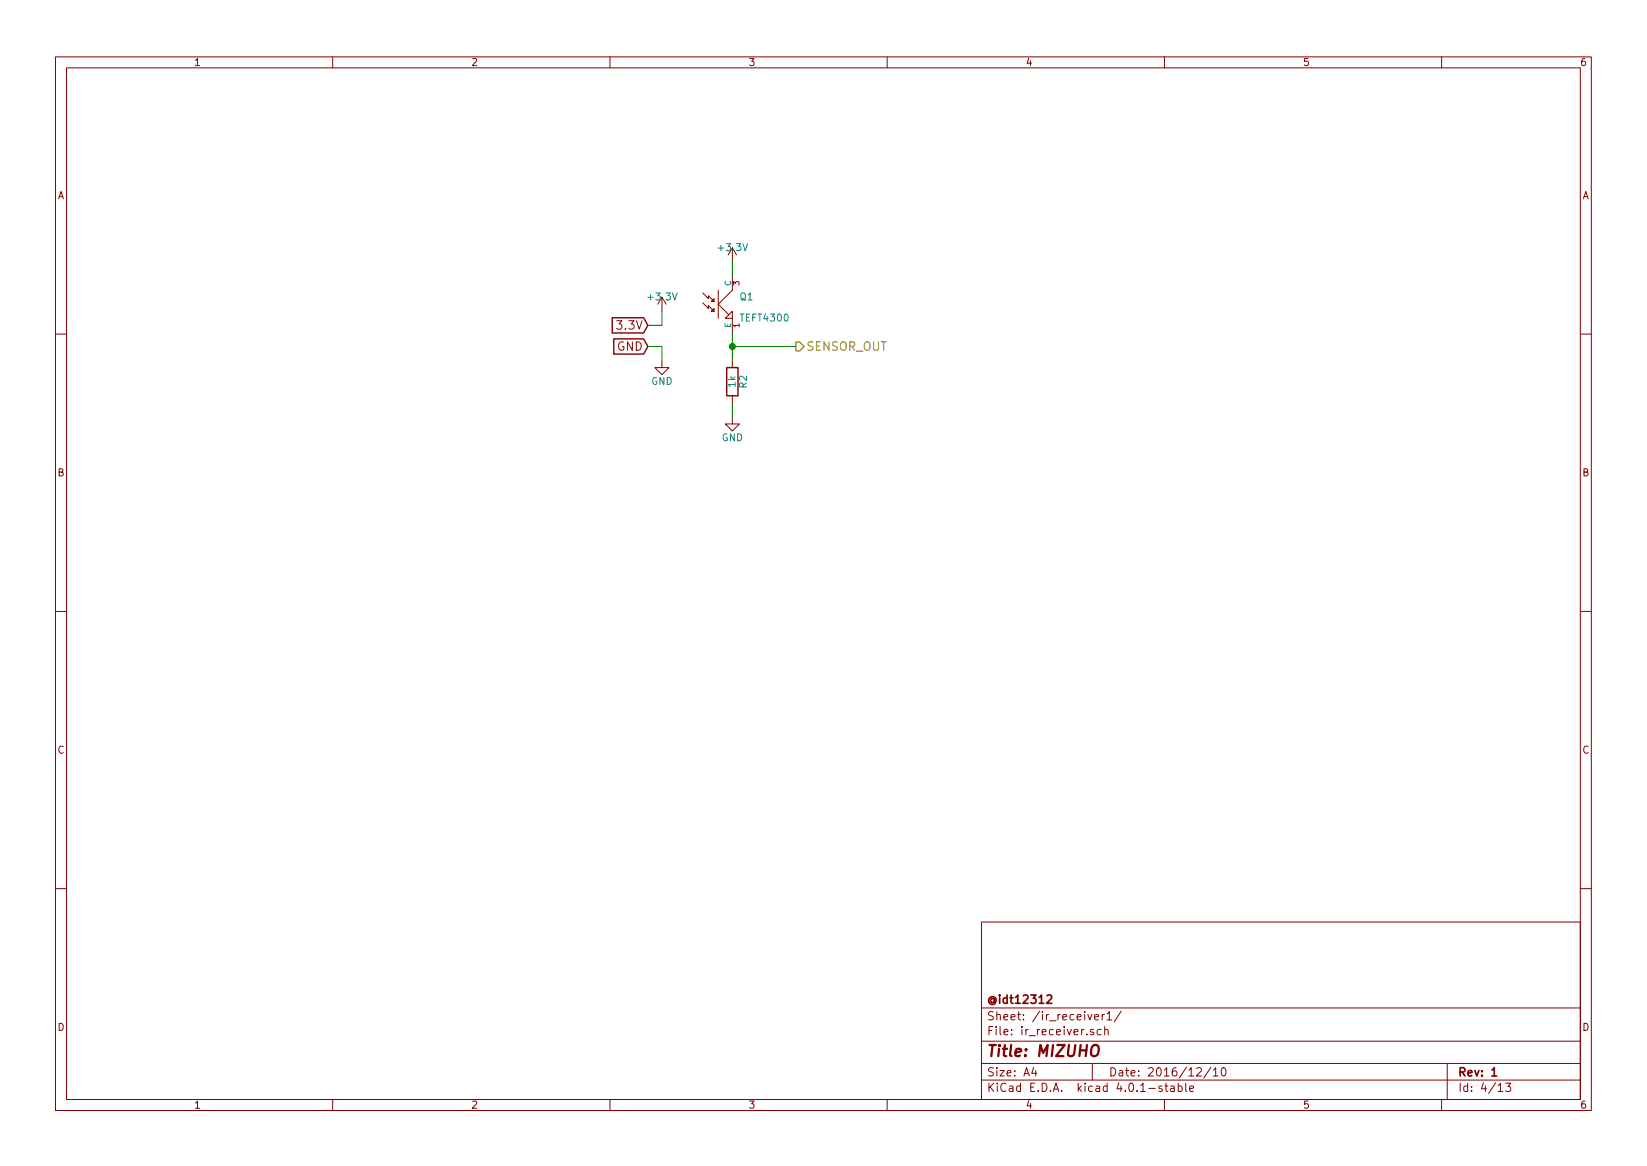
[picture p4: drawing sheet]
EESchema Schematic File Version 2
LIBS:74xgxx
LIBS:74xx
LIBS:ac-dc
LIBS:actel
LIBS:adc-dac
LIBS:Altera
LIBS:analog_devices
LIBS:analog_switches
LIBS:atmel
LIBS:audio
LIBS:brooktre
LIBS:cmos_ieee
LIBS:cmos4000
LIBS:conn
LIBS:contrib
LIBS:cypress
LIBS:dc-dc
LIBS:device
LIBS:digital-audio
LIBS:diode
LIBS:display
LIBS:dsp
LIBS:elec-unifil
LIBS:ESD_Protection
LIBS:ftdi
LIBS:gennum
LIBS:graphic
LIBS:hc11
LIBS:intel
LIBS:interface
LIBS:ir
LIBS:Lattice
LIBS:linear
LIBS:logo
LIBS:maxim
LIBS:memory
LIBS:microchip_dspic33dsc
LIBS:microchip_pic10mcu
LIBS:microchip_pic12mcu
LIBS:microchip_pic16mcu
LIBS:microchip_pic18mcu
LIBS:microchip_pic32mcu
LIBS:microchip
LIBS:microcontrollers
LIBS:motor_drivers
LIBS:motorola
LIBS:msp430
LIBS:nordicsemi
LIBS:nxp_armmcu
LIBS:onsemi
LIBS:opto
LIBS:Oscillators
LIBS:philips
LIBS:Power_Management
LIBS:power
LIBS:powerint
LIBS:pspice
LIBS:references
LIBS:regul
LIBS:relays
LIBS:rfcom
LIBS:sensors
LIBS:silabs
LIBS:siliconi
LIBS:stm8
LIBS:stm32
LIBS:supertex
LIBS:switches
LIBS:texas
LIBS:transf
LIBS:transistors
LIBS:ttl_ieee
LIBS:valves
LIBS:video
LIBS:Xicor
LIBS:xilinx
LIBS:Zilog
LIBS:destroyerV3
LIBS:MCU_ST_STM32
LIBS:destroyerV3-cache
EELAYER 25 0
EELAYER END
$Descr A4 11693 8268
encoding utf-8
Sheet 4 13
Title "MIZUHO"
Date "2016/12/10"
Rev "1"
Comp "@idt12312"
Comment1 ""
Comment2 ""
Comment3 ""
Comment4 ""
$EndDescr
$Comp
L GND #PWR019
U 1 1
P 5200 2950
AR Path="/57E4FC7A/57DF9947" Ref="#PWR019"  Part="1" 
AR Path="/57E4FEF0/57DF9947" Ref="#PWR023"  Part="1" 
AR Path="/57CD844F/57DF9947" Ref="#PWR027"  Part="1" 
AR Path="/57E4FEED/57DF9947" Ref="#PWR031"  Part="1" 
F 0 "#PWR031" H 5200 2700 50  0001 C CNN
F 1 "GND" H 5200 2800 50  0000 C CNN
F 2 "" H 5200 2950 50  0000 C CNN
F 3 "" H 5200 2950 50  0000 C CNN
	1    5200 2950
	1    0    0    -1  
$EndComp
$Comp
L +3.3V #PWR020
U 1 1
P 5200 1850
AR Path="/57E4FC7A/57DF99CB" Ref="#PWR020"  Part="1" 
AR Path="/57E4FEF0/57DF99CB" Ref="#PWR024"  Part="1" 
AR Path="/57CD844F/57DF99CB" Ref="#PWR028"  Part="1" 
AR Path="/57E4FEED/57DF99CB" Ref="#PWR032"  Part="1" 
F 0 "#PWR032" H 5350 1800 50  0001 C CNN
F 1 "+3.3V" H 5200 1950 50  0000 C CNN
F 2 "" H 5200 1850 50  0000 C CNN
F 3 "" H 5200 1850 50  0000 C CNN
	1    5200 1850
	1    0    0    -1  
$EndComp
Wire Wire Line
	5200 1850 5200 1950
Wire Wire Line
	5200 2350 5200 2550
Wire Wire Line
	5200 2850 5200 2950
Connection ~ 5200 2450
Text HLabel 5650 2450 2    60   Output ~ 0
SENSOR_OUT
Text GLabel 4600 2300 0    60   Input ~ 0
3.3V
Text GLabel 4600 2450 0    60   Input ~ 0
GND
$Comp
L +3.3V #PWR021
U 1 1
P 4700 2200
AR Path="/57E4FC7A/57DF9DAB" Ref="#PWR021"  Part="1" 
AR Path="/57E4FEF0/57DF9DAB" Ref="#PWR025"  Part="1" 
AR Path="/57CD844F/57DF9DAB" Ref="#PWR029"  Part="1" 
AR Path="/57E4FEED/57DF9DAB" Ref="#PWR033"  Part="1" 
F 0 "#PWR033" H 4850 2150 50  0001 C CNN
F 1 "+3.3V" H 4700 2300 50  0000 C CNN
F 2 "" H 4700 2200 50  0000 C CNN
F 3 "" H 4700 2200 50  0000 C CNN
	1    4700 2200
	1    0    0    -1  
$EndComp
Wire Wire Line
	4600 2300 4700 2300
Wire Wire Line
	4700 2300 4700 2200
$Comp
L GND #PWR022
U 1 1
P 4700 2550
AR Path="/57E4FC7A/57DF9E1D" Ref="#PWR022"  Part="1" 
AR Path="/57E4FEF0/57DF9E1D" Ref="#PWR026"  Part="1" 
AR Path="/57CD844F/57DF9E1D" Ref="#PWR030"  Part="1" 
AR Path="/57E4FEED/57DF9E1D" Ref="#PWR034"  Part="1" 
F 0 "#PWR034" H 4700 2300 50  0001 C CNN
F 1 "GND" H 4700 2400 50  0000 C CNN
F 2 "" H 4700 2550 50  0000 C CNN
F 3 "" H 4700 2550 50  0000 C CNN
	1    4700 2550
	1    0    0    -1  
$EndComp
Wire Wire Line
	4700 2550 4700 2450
Wire Wire Line
	4700 2450 4600 2450
$Comp
L OPTO_NPN Q1
U 1 1
P 5100 2150
AR Path="/57E4FC7A/5A8137EA" Ref="Q1"  Part="1" 
AR Path="/57E4FEF0/5A8137EA" Ref="Q2"  Part="1" 
AR Path="/57CD844F/5A8137EA" Ref="Q3"  Part="1" 
AR Path="/57E4FEED/5A8137EA" Ref="Q4"  Part="1" 
F 0 "Q1" H 5250 2200 50  0000 L CNN
F 1 "TEFT4300" H 5250 2050 50  0000 L CNN
F 2 "" H 5100 2150 50  0000 C CNN
F 3 "" H 5100 2150 50  0000 C CNN
	1    5100 2150
	1    0    0    -1  
$EndComp
$Comp
L R R2
U 1 1
P 5200 2700
AR Path="/57E4FC7A/57DF9784" Ref="R2"  Part="1" 
AR Path="/57E4FEF0/57DF9784" Ref="R3"  Part="1" 
AR Path="/57CD844F/57DF9784" Ref="R4"  Part="1" 
AR Path="/57E4FEED/57DF9784" Ref="R5"  Part="1" 
F 0 "R2" V 5280 2700 50  0000 C CNN
F 1 "1k" V 5200 2700 50  0000 C CNN
F 2 "Resistors_SMD:R_0603" V 5130 2700 50  0001 C CNN
F 3 "" H 5200 2700 50  0000 C CNN
	1    5200 2700
	1    0    0    -1  
$EndComp
Wire Wire Line
	5200 2450 5650 2450
$EndSCHEMATC
